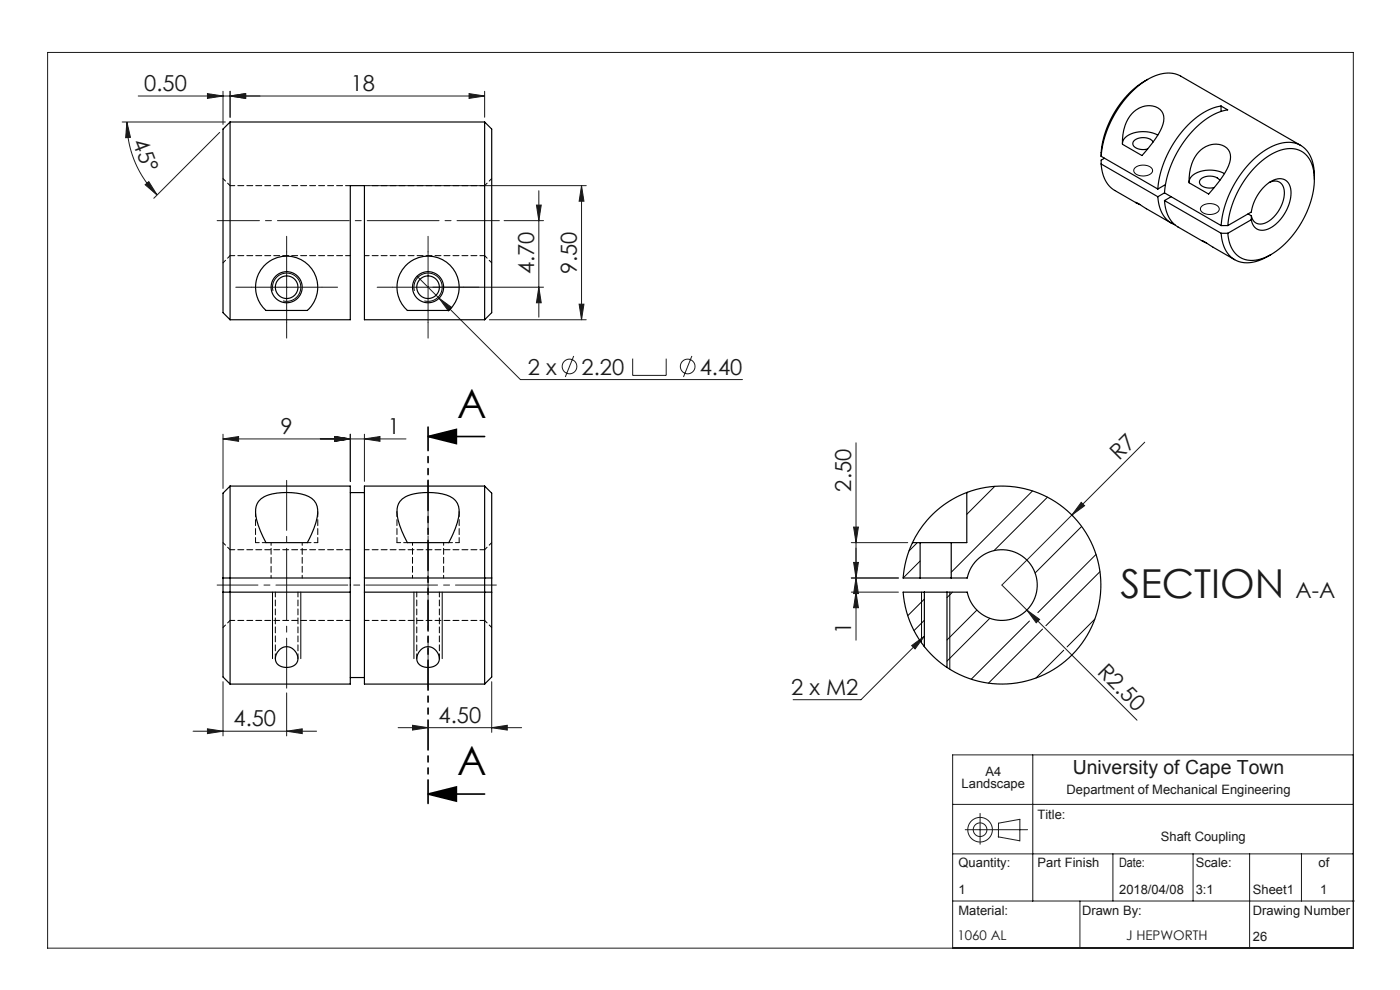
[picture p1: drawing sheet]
<svg xmlns="http://www.w3.org/2000/svg" width="297mm" height="210mm" viewBox="0 0 297 210" stroke-linecap="round" stroke-linejoin="round" font-family="sans-serif">
<g fill="none" stroke="#191924" stroke-width=".21">
<path d="M10.1 11.1h277v190h-277zM44 19.9l3.3 .5-3.3 .5zM47.3 19.4v7M48.8 19.4v5.5M99.5 19.9l3.3 .5-3.3 .5zM102.8 19.4v5.5M25.9 25.9h21.9M26.9 25.9l.8 3.2-1 .1zM26.9 25.9a21.9 21.9 0 0 0 6.4 15.5M29.3 20.4h73.5M30.8 39.2l.8-.7 1.7 2.9zM46.6 28.1l-14 14"/>
<path d="M48.8 20.4l3.3-.5v1zM78.3 39.4h46.1M123.4 39.4v28.4M123.4 39.4l.5 3.3h-1zM60.8 53.4v15M88.5 58.6l4.6 4.7M90.8 53.4v15M106.9 46.8h8.4M113.8 43.5h1l-.5 3.3zM114.3 40.5v26.8M53.3 60.9h15M93.1 63.3l2.7 1.9-.7 .8z"/>
<path d="M93.1 63.3l17.3 17.2h47.1M103.8 67.8h20.6M114.3 60.9l.5 3.3h-1zM115.3 60.9h-32M121.7 75.5l-1.8 4.5M122.9 64.5h1l-.5 3.3zM134.2 76.1v3.5h7.1v-3.5M146.8 75.5l-1.8 4.5M47.3 93.1l3.3-.5v1zM47.3 92.1v11.5M47.3 93.1h38.8M71 92.6l3.3 .5-3.3 .5z"/>
<path d="M74.3 92.1v10M77.3 93.1l3.3-.5v1zM77.3 92.1v10M181.6 93.9v41.9M242.9 93.8l-30.4 30.3 5.3 5.3M180.6 115.1h12M181.1 111.8h1l-.5 3.3zM181.1 119.3h1l-.5 3.3zM229.4 106.6l.7 .7-2.7 2zM180.6 122.6h10M180.6 125.6h10M181.6 122.6l.5 3.3h-1z"/>
<path d="M181.6 125.6l.5 3.3h-1zM193.4 136.9l2.7-1.9-2 2.7zM196.1 135l-13.4 13.4h-14.4M217.8 129.4l2.7 2-.7 .7zM217.8 129.4l23.4 23.4M41 155.1h26.2M44 154.6l3.3 .5-3.3 .5zM47.3 144.6v11.5M60.8 155.1l3.3-.5v1zM60.8 147v9.1M84.5 154.4h26.2M87.5 153.8l3.3 .6-3.3 .5z"/>
<path d="M104.3 154.4l3.3-.6v1.1zM104.3 144.6v10.8M202.1 170.6h85M204.8 176h13.2M207.9 172.5v6.6M211.8 177.5l4.5 .8M211.8 177.5v-2.9l4.6-.8v4.6M219.1 160.1v31M287.1 160.1h-85v41M202.1 191.1h85.2M202.1 181.1h85M229.1 191.1v10"/>
<path d="M236.1 181.1v10M253.1 181.1v10M265.1 181.1v20M276.1 181.1v10"/>
<circle cx="120.8" cy="77.7" r="1.56"/>
<circle cx="145.9" cy="77.7" r="1.56"/>
<circle cx="207.9" cy="176" r="1.45"/>
<circle cx="207.9" cy="176" r="2.61"/>
</g>
<path d="M90.8 92.6h12M90.8 92.6l6-1.5v3zM90.8 168.4h12M90.8 168.4l6-1.5v3z" fill="none" stroke="#000" stroke-width=".35"/>
<path d="M240.7 35.6a2.67 2.67 0 0 1 3.8 .3 1.35 1.35 0 0 1-1.6 1.4 1.84 1.84 0 0 1-2.4-1.2zM254.9 43.8a2.67 2.67 0 0 1 3.7 .3 1.35 1.35 0 0 1-1.6 1.4 1.84 1.84 0 0 1-2.3-1.2zM57.9 61.7a3 3 0 0 1 2.6-3.8 3 3 0 0 1 3.3 3.3 3 3 0 0 1-3.8 2.6M87.9 61.7a3 3 0 0 1 2.6-3.8 3 3 0 0 1 3.3 3.3 3 3 0 0 1-3.8 2.6M57.8 125.6v14.1M63.8 125.6v14.1M87.8 125.6v14.1M93.8 125.6v14.1M195.5 125.6v10.8M201.5 125.6v16.4" fill="none" stroke="#000" stroke-width=".21"/>
<path d="M90.8 90.6v79.8" fill="none" stroke="#000" stroke-width=".35" stroke-dasharray="6.3 1.3 1.3 1.3 1.3 1.3" stroke-dashoffset="1.4"/>
<path d="M46.1 46.8h59.8" fill="none" stroke="#191924" stroke-width=".21" stroke-dasharray="15.2 1.3 1.3 1.3" stroke-dashoffset="6.3"/>
<path d="M46.1 124.1h59.2" fill="none" stroke="#191924" stroke-width=".21" stroke-dasharray="15.2 1.3 1.3 1.3" stroke-dashoffset="6.6"/>
<path d="M90.8 145.8v-44" fill="none" stroke="#191924" stroke-width=".21" stroke-dasharray="15.2 1.3 1.3 1.3" stroke-dashoffset="4.7"/>
<path d="M60.8 146v-44.1" fill="none" stroke="#191924" stroke-width=".21" stroke-dasharray="15.2 1.3 1.3 1.3" stroke-dashoffset="4.6"/>
<path d="M60.8 53.4v-3.3M90.8 53.4v-3.3M53.3 60.9h-3.3M60.8 68.4v3.3M68.3 60.9h3.3M83.3 60.9h-3.3M90.8 68.4v3.3M98.3 60.9h3.3" fill="none" stroke="#191924" stroke-width=".21" stroke-dasharray="15.2 1.3 1.3 1.3"/>
<path d="M90.8 92.6l6-1.5v3zM90.8 168.4l6-1.5v3z" fill="#000"/>
<g fill="#191924">
<path d="M93.1 63.3l2.7 1.9-.7 .8z"/>
<path d="M229.4 106.6l.7 .7-2.7 2z"/>
<path d="M217.8 129.4l2.7 2-.7 .7z"/>
<path d="M193.4 136.9l2.7-1.9-2 2.7z"/>
<path d="M104.3 154.4l3.3-.6v1.1zM87.5 153.8l3.3 .6-3.3 .5z"/>
<path d="M99.5 19.9l3.3 .5-3.3 .5zM48.8 20.4l3.3-.5v1z"/>
<path d="M48.8 20.4l3.3-.5v1zM44 19.9l3.3 .5-3.3 .5z"/>
<path d="M71 92.6l3.3 .5-3.3 .5zM47.3 93.1l3.3-.5v1zM60.8 155.1l3.3-.5v1zM44 154.6l3.3 .5-3.3 .5zM77.3 93.1l3.3-.5v1zM71 92.6l3.3 .5-3.3 .5z"/>
<path d="M122.9 64.5h1l-.5 3.3zM123.4 39.4l.5 3.3h-1zM114.3 60.9l.5 3.3h-1zM113.8 43.5h1l-.5 3.3z"/>
<path d="M181.6 122.6l.5 3.3h-1zM181.1 111.8h1l-.5 3.3z"/>
<path d="M181.1 119.3h1l-.5 3.3zM181.6 125.6l.5 3.3h-1z"/>
<path d="M26.9 25.9l.8 3.2-1 .1zM30.8 39.2l.8-.7 1.7 2.9z"/>
</g>
<g fill="none" stroke="#000" stroke-width=".25">
<path d="M243.5 16.8a20.1 20.1 0 0 0-9.9 16.4M48.8 25.9v41.9M48.8 25.9l-1.5 1.5v38.9l1.5 1.5M48.8 25.9h54M102.8 25.9v41.9M102.8 25.9l1.5 1.5v38.9l-1.5 1.5M233.6 34.8a6.6 6.6 0 0 0 2.9 5.6l4.6 2.6M233.6 33.2l12 6.9M233.6 34.8l12 6.9M234.3 33.6l-.7 .4v.8M240.1 24.1a4.3 4.3 0 0 1 6.4-.5 4.4 4.4 0 0 1-.7 4.8l-1.4 2.1-2.1 2.5-4.2-2.4a9 9 0 0 1 2-6.5zM244.6 30.1a2.88 2.88 0 0 0-4.2 0 1.37 1.37 0 0 0 1.5 1.6l1.6-.1"/>
<path d="M245.6 28.7a6.3 6.3 0 0 0-7.1 .8l-.4 1M247.2 39.2l-1.6 .9M254.2 32.3a4.3 4.3 0 0 1 6.4-.5 4.4 4.4 0 0 1-.6 4.7l-1.5 2.1-2.1 2.6-4.1-2.4a9 9 0 0 1 1.9-6.5zM258.8 38.3a2.88 2.88 0 0 0-4.3 0 1.37 1.37 0 0 0 1.6 1.6l1.5-.1M259 22.5l1.4 .8a15.7 15.7 0 0 0-9.6 7.3 21.5 21.5 0 0 0-3.8 10.3M259 22.5a15.7 15.7 0 0 0-9.7 7.3 21.5 21.5 0 0 0-3.7 10.3M259 22.5v1.1M259.8 36.8a6.3 6.3 0 0 0-7.2 .8l-.3 1M269.3 38.7a2.08 2.08 0 0 1 2.2 0 2.08 2.08 0 0 1 1 2 7.3 7.3 0 0 1-4.7 6.8 1.91 1.91 0 0 1-2.3-1.7M275.9 30.8l-25.4-14.7a7.2 7.2 0 0 0-7.4 1 22.2 22.2 0 0 0-9.5 16.1M278.8 38.1a7.9 7.9 0 0 0-2.5-7 6.7 6.7 0 0 0-7.3 .4 22 22 0 0 0-9.9 16.4M56 56.4a6.6 6.6 0 0 1 9.5-.1 6.6 6.6 0 0 1-.3 9.6h-8.8a6.6 6.6 0 0 1-.4-9.5z"/>
<path d="M86 56.4a6.6 6.6 0 0 1 9.5-.1 6.6 6.6 0 0 1-.3 9.6h-8.8a6.6 6.6 0 0 1-.4-9.5zM241.8 43.4l-.9-.5 7.6 4.4M245.6 41.7a6.2 6.2 0 0 0 3.6 6M247 42.5a6.6 6.6 0 0 0 2.9 5.7l5.3 3M247 40.9l12.1 7M247 42.5l12.1 7M247 40.9l-1.4 .8M248.5 41.7l-1.5 .8M256 51.6l-.9-.5 6.8 4M259.1 49.5a6.1 6.1 0 0 0 4.1 6.1 8.4 8.4 0 0 0 6.4-1.6M260.5 47.9a20.3 20.3 0 0 1 9.7-15.5 5.6 5.6 0 0 1 7.1 .7 9.4 9.4 0 0 1 1.2 8 20.1 20.1 0 0 1-9.7 13.4 5.4 5.4 0 0 1-6.9-1 7.1 7.1 0 0 1-1.4-4M260.5 49.5h-1.4"/>
<path d="M260.5 47.9h-1.4M264.8 45.4l.7 .4M265.5 46.6a2.45 2.45 0 0 0 3.9 1.8 8.8 8.8 0 0 0 4.3-8.7 2.46 2.46 0 0 0-4-1.3 9.5 9.5 0 0 0-4.2 6.6l-5 2.9M265.5 46.6l-5 2.9M265.5 45.8v.8M48.8 67.8h25.5v-28.4h3v28.4h25.5M48.8 103.1h25.5v19.5M48.8 103.1v42M48.8 103.1l-1.5 1.5v18M55.3 105.8a9.8 9.8 0 0 1 6.6-1.3 6.8 6.8 0 0 1 4.7 1.7 4.8 4.8 0 0 1 .4 4.7l-1.8 4.2h-8.8l-.6-1.2a10.5 10.5 0 0 1-1.4-6.5l.4-1zM74.3 104.5h3M85.3 105.8a9.8 9.8 0 0 1 6.6-1.3 6.8 6.8 0 0 1 4.7 1.7 4.8 4.8 0 0 1 .4 4.7l-1.8 4.2h-8.8l-.6-1.2a10.5 10.5 0 0 1-1.5-6.5l.5-1z"/>
<path d="M102.8 103.1h-25.5v19.5M102.8 103.1v42M102.8 103.1l1.5 1.5v18M193.6 115.1a21 21 0 0 0-2 7.5h3.6M193.6 115.1h1.6M195.2 115.1h6.6M195.2 115.1v7.5M201.8 115.1v7.5M205.1 104.5a21 21 0 0 0-8.4 5.8 21 21 0 0 0-3.1 4.8M205.1 104.5a21 21 0 0 1 28.3 22 21 21 0 0 1-32.5 15.1M205.1 104.5v10.6h-3.3M47.3 125.6v18l1.5 1.5"/>
<path d="M47.3 122.6v3M47.3 122.6h27M47.3 125.6h27M59.2 137.9a2.32 2.32 0 0 1 3.1-.1 2.32 2.32 0 0 1 .5 3.1 2.9 2.9 0 0 1-4.2-.4 2.3 2.3 0 0 1 .6-2.6zM74.3 125.6v19.5h-25.5M74.3 122.6v3M77.3 125.6v19.5h25.5M77.3 122.6v3M77.3 122.6h27M77.3 125.6h27M89.2 137.9a2.32 2.32 0 0 1 3.1-.1 2.32 2.32 0 0 1 .5 3.1 2.9 2.9 0 0 1-4.2-.4 2.3 2.3 0 0 1 .6-2.6zM104.3 125.6v18l-1.5 1.5"/>
<path d="M104.3 122.6v3M195.2 122.6h6.6M196.1 125.6h4.8M196.1 137.2a21 21 0 0 0 4.8 4.4M196.1 125.6h-4.5a21 21 0 0 0 4.5 11.6M196.1 125.6v11.6M200.9 125.6v16M201.8 122.6h3.4a7.5 7.5 0 0 1 11.5-4.7 7.5 7.5 0 0 1 0 12.4 7.5 7.5 0 0 1-11.5-4.7h-4.3M74.3 143.7h3"/>
<circle cx="60.8" cy="60.9" r="2.4"/>
<circle cx="60.8" cy="60.9" r="3.3"/>
<circle cx="90.8" cy="60.9" r="3.3"/>
<circle cx="90.8" cy="60.9" r="2.4"/>
</g>
<path d="M48.8 39.4l-1.5-1.5M104.3 37.9l-1.5 1.5M47.3 55.8l1.5-1.6M102.8 54.2l1.5 1.6M48.8 116.6l-1.5-1.5M54.2 115.1h2.2M65.2 115.1h2.2M84.2 115.1h2.2M95.2 115.1h2.2M104.3 115.1l-1.5 1.5M47.3 133.1l1.5-1.5M102.8 131.6l1.5 1.5" fill="none" stroke="#000" stroke-width=".21" stroke-dasharray="1.3 .6" stroke-dashoffset=".5"/>
<path d="M54.2 108.5v6.6M67.4 115.1v-6.6M84.2 108.5v6.6M97.4 115.1v-6.6M58.4 125.6v14.1M63.2 139.7v-14.1M88.4 125.6v14.1M93.2 139.7v-14.1" fill="none" stroke="#000" stroke-width=".21" stroke-dasharray="1.3 .6" stroke-dashoffset=".2"/>
<path d="M57.5 115.1v7.5M87.5 115.1v7.5M64.1 122.6v-7.5M94.1 122.6v-7.5" fill="none" stroke="#000" stroke-width=".21" stroke-dasharray="1.3 .6" stroke-dashoffset=".7"/>
<path d="M74.3 39.4h-25.5M102.8 39.4h-25.5M48.8 54.2h25.5M77.3 54.2h25.5M74.3 116.6h-25.5M102.8 116.6h-25.5M48.8 131.6h25.5M77.3 131.6h25.5" fill="none" stroke="#000" stroke-width=".21" stroke-dasharray="1.3 .6" stroke-dashoffset=".3"/>
<g fill="none" stroke="#000" stroke-width=".21">
<path d="M194.6 115.1l-1.8 1.8M195.2 119l-3.6 3.6M205.3 104.4l-.2 .2M211 103.2l-5.9 5.9M219 104.1l-17.2 17.3M222.2 105.5l-11.3 11.3M227.4 109.3h.1M229.5 111.7l-9.9 9.8M232.5 117.6l-12.3 12.4M196.1 127.1l-3.5 3.5M196.1 131.6l-2.2 2.2M202.1 125.6l-1.2 1.2"/>
<path d="M205.2 122.4l-.1 .2M207.2 129.4l-6.3 6.4M210 131.2l-9.1 9M218.4 131.7l-12.4 12.4M221.2 133.4l-11.5 11.5M225.7 137.9l-5.9 5.9M232.3 131.3l-5.9 5.9M233.3 121.3l-11.4 11.4"/>
</g>
<g font-size="8.5">
<text x="97" y="88.6">A</text>
<text x="97" y="164.5">A</text>
</g>
<text font-size="8.5" fill="#191924" x="237.7" y="126.9">SECTION</text>
<g font-size="4.7" fill="#191924">
<text x="30.6" y="19.4">0.50</text>
<text x="74.4" y="19.4">18</text>
<text x="28.1" y="30.2" transform="rotate(69 28.1 30.2)">45°</text>
<text x="113.3" y="58.1" transform="rotate(-90 113.3 58.1)">4.70</text>
<text x="122.4" y="58.1" transform="rotate(-90 122.4 58.1)">9.50</text>
<text x="112" y="79.4">2 x</text>
<text x="123.4" y="79.4">2.20</text>
<text x="148.5" y="79.4">4.40</text>
<text x="59.5" y="92.1">9</text>
<text x="82.2" y="92.1">1</text>
<text x="237.4" y="97.8" transform="rotate(-45 237.4 97.8)">R7</text>
<text x="180.6" y="104.3" transform="rotate(-90 180.6 104.3)">2.50</text>
<text x="274.8" y="126.9">A-A</text>
<text x="180.6" y="134.5" transform="rotate(-90 180.6 134.5)">1</text>
<text x="232.6" y="142.7" transform="rotate(45 232.6 142.7)">R2.50</text>
<text x="167.8" y="147.4">2 x M2</text>
<text x="49.5" y="154.1">4.50</text>
<text x="93" y="153.3">4.50</text>
</g>
<text font-size="4.1" fill="#191924" x="227.6" y="164.3">University of Cape Town</text>
<g font-size="2.8" fill="#191924">
<text x="203.1" y="199.3">1060 AL</text>
<text x="238.9" y="199.3">J HEPWORTH</text>
</g>
<g font-size="2.7" fill="#191924">
<text x="204" y="167.2">Landscape</text>
<text x="209.1" y="164.6">A4</text>
<text x="220.1" y="173.7">Title:</text>
<text x="226.3" y="168.5">Department of Mechanical Engineering</text>
<text x="246.3" y="178.4">Shaft Coupling</text>
<text x="203.3" y="184">Quantity:</text>
<text x="220.1" y="184">Part Finish</text>
<text x="237.4" y="184">Date:</text>
<text x="253.7" y="184">Scale:</text>
<text x="279.7" y="184">of</text>
<text x="203.3" y="189.6">1</text>
<text x="237.4" y="189.6">2018/04/08</text>
<text x="253.7" y="189.6">3:1</text>
<text x="265.8" y="189.6">Sheet1</text>
<text x="280.1" y="189.6">1</text>
<text x="203.3" y="194.1">Material:</text>
<text x="229.6" y="194.1">Drawn By:</text>
<text x="265.8" y="194.1">Drawing Number</text>
<text x="265.8" y="199.6">26</text>
</g>
</svg>
